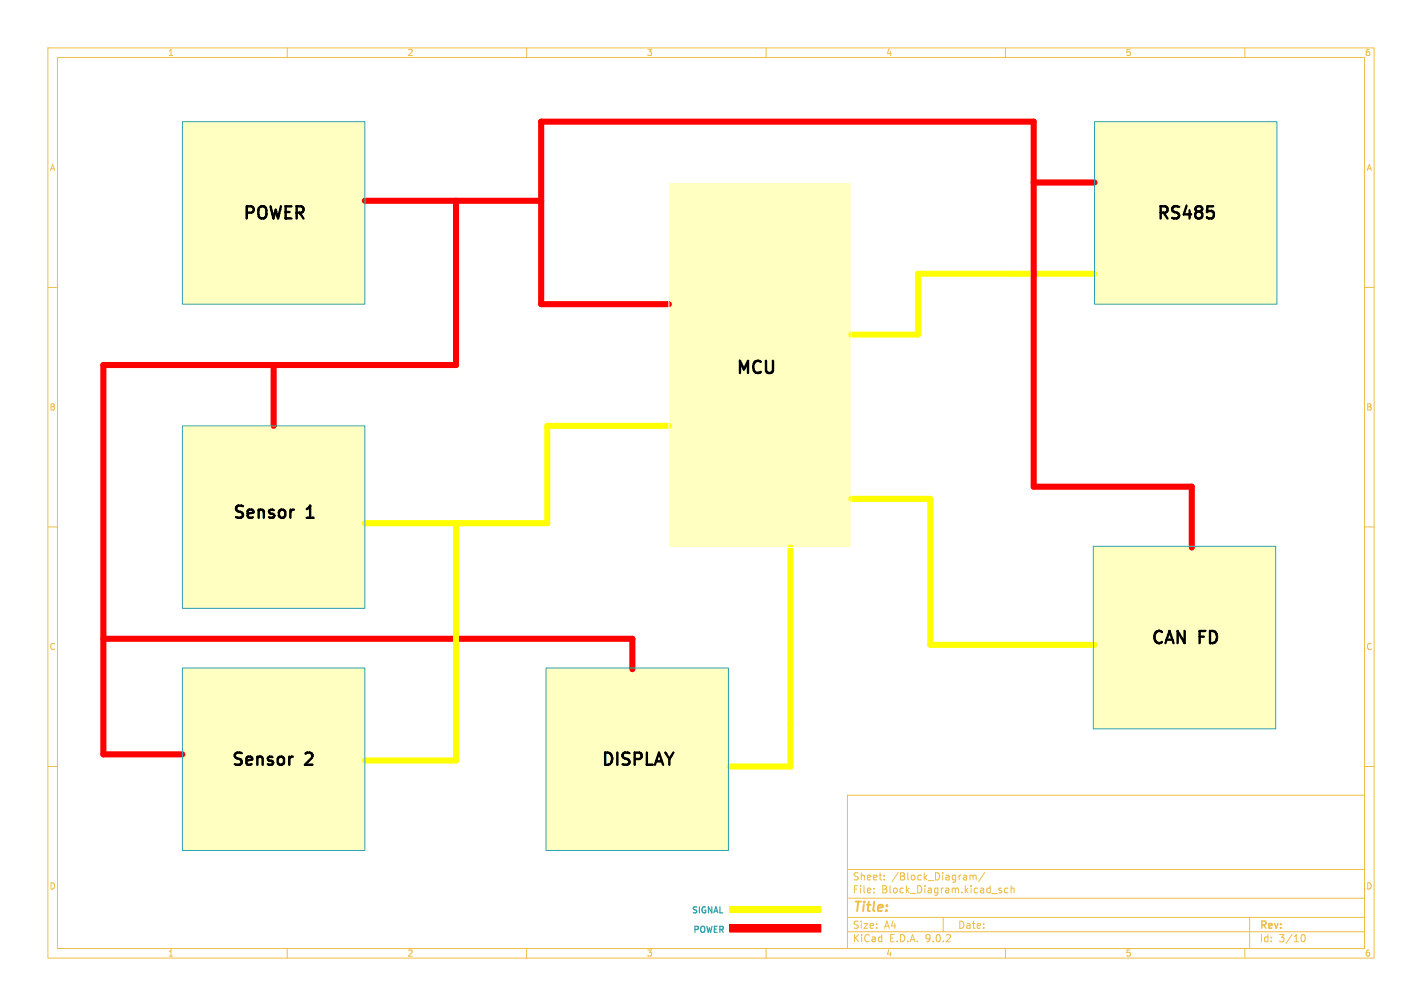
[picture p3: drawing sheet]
<svg xmlns="http://www.w3.org/2000/svg" width="297mm" height="210mm" viewBox="0 0 297 210" stroke-linecap="round" stroke-linejoin="round" font-family="sans-serif">
<g fill="none" stroke="#efbe48" stroke-width=".21">
<path d="M10 10h277v190h-277zM12 12h273v186h-273zM60 10v2M110 10v2M160 10v2M210 10v2M260 10v2M10 60h2M285 60h2M10 110h2M285 110h2M10 160h2"/>
<path d="M177 166h108v32h-108zM285 160h2M60 198v2M110 198v2M160 198v2M177 194.5h108M177 191.5h108M177 187.5h108M177 181.5h108M182.5 186.3v.1M182.5 185.5v.1M184.7 183.6v.1"/>
<path d="M184.7 182.8v.1M197 191.5v3M202.6 182.7v1M202.6 182.8l.4-.1 .2 .2M203.2 182.9l.3-.2 .3 .1 .1 .9M203.2 182.9v.8M205.7 182.1l-1.3 2M208.7 185.8l.5 .2v.2l-.2 .2-.4-.1M208.7 185.5h.5M210 198v2M210.5 185.5l-.4-.1-.3 .3 .2 .6h.5M211.2 185.5l.2-.1 .3 .1 .1 .9"/>
<path d="M211.2 184.9v1.5M260 198v2M261 191.5v6.5M271.7 195.7l.2-.5 .2-.1a.8 .8 0 0 1 .5 .7 .8 .8 0 0 1-.5 .8l-.2-.1-.2-.5"/>
</g>
<path d="M152.4 189.2h19v1.3h-19z" fill="#ff0"/>
<g fill="#ffffc2">
<path d="M38.1 88.9h38.1v38.1h-38.1z"/>
<path d="M228.6 25.4h38.1v38.1h-38.1z"/>
<path d="M38.1 25.4h38.1v38.1h-38.1z"/>
<path d="M38.1 139.4h38.1v38.1h-38.1z"/>
<path d="M228.3 114h38.1v38.1h-38.1z"/>
<path d="M139.7 38.1h38.1v76.2h-38.1z"/>
</g>
<path d="M152.4 193h19v1.6h-19z" fill="#f00"/>
<path d="M114 139.4h38.1v38.1h-38.1z" fill="#ffffc2"/>
<path d="M215.9 38.1h12.7M76.2 41.9h36.8M95.2 41.9v34.3h-73.6v81.3h16.5M57.1 76.2v12.7M139.7 63.5h-26.7v-38.1h102.9v76.2h33v12.7M21.6 133.4h110.5v6.3" fill="none" stroke="#f00" stroke-width="1.3"/>
<path d="M228.6 57.2h-36.8v12.7h-14M139.7 88.9h-25.4v20.3h-38.1M95.2 109.2v49.6h-19M165.1 114.3v45.7h-12.7M177.8 104.1h16.5v30.5h34.3" fill="none" stroke="#ff0" stroke-width="1.3"/>
<path d="M252.2 43.1h1.2M253 44l.5 .5v.6l-.5 .5" fill="none" stroke="#000" stroke-width=".51"/>
<path d="M152.4 189.2h19v1.3h-19z" fill="none" stroke="#ff0" stroke-width=".21"/>
<path d="M38.1 25.4h38.1v38.1h-38.1zM228.6 25.4h38.1v38.1h-38.1zM38.1 88.9h38.1v38.1h-38.1zM228.3 114h38.1v38.1h-38.1zM38.1 139.4h38.1v38.1h-38.1zM114 139.4h38.1v38.1h-38.1z" fill="none" stroke="#2fa0b3" stroke-width=".21"/>
<path d="M139.7 38.1h38.1v76.2h-38.1z" fill="none" stroke="#fff" stroke-width=".21"/>
<path d="M152.4 193h19v1.6h-19z" fill="none" stroke="#f00" stroke-width=".21"/>
<g font-size="3.5">
<text x="50.4" y="46.5">POWER</text>
<text x="241.3" y="46.5">RS485</text>
<text x="153.4" y="78.7">MCU</text>
<text x="48.3" y="109">Sensor</text>
<text x="64.1" y="109">1</text>
<text x="240.1" y="135.1">CAN</text>
<text x="250.5" y="135.1">FD</text>
<text x="48.1" y="160.5">Sensor</text>
<text x="63.8" y="160.5">2</text>
<text x="125.3" y="160.5">DISPLAY</text>
</g>
<text font-size="2.8" fill="#efbe48" x="178" y="190.9">Title:</text>
<g font-size="2.1" fill="#efbe48">
<text x="178" y="184">Sheet:</text>
<text x="186.2" y="184">/Block_Diagram/</text>
<text x="178" y="186.7">File:</text>
<text x="184.1" y="186.7">Block_Diagram.kicad_sch</text>
<text x="178" y="196.9">KiCad</text>
<text x="178" y="194.1">Size:</text>
<text x="184.7" y="194.1">A4</text>
<text x="185.7" y="196.9">E.D.A.</text>
<text x="193.3" y="196.9">9.0.2</text>
<text x="200" y="194.1">Date:</text>
<text x="263" y="194.3">Rev:</text>
<text x="263" y="196.9">Id:</text>
<text x="267.1" y="196.9">3/10</text>
</g>
<g font-size="1.8" fill="#efbe48">
<text x="35" y="11.9">1</text>
<text x="85" y="11.9">2</text>
<text x="135" y="11.9">3</text>
<text x="185" y="11.9">4</text>
<text x="235" y="11.9">5</text>
<text x="285" y="11.9">6</text>
<text x="10.3" y="35.9">A</text>
<text x="285.3" y="35.9">A</text>
<text x="10.3" y="85.9">B</text>
<text x="285.3" y="85.9">B</text>
<text x="10.3" y="135.9">C</text>
<text x="285.3" y="135.9">C</text>
<text x="10.3" y="185.9">D</text>
<text x="285.3" y="185.9">D</text>
<text x="35" y="199.9">1</text>
<text x="85" y="199.9">2</text>
<text x="135" y="199.9">3</text>
<text x="185" y="199.9">4</text>
<text x="235" y="199.9">5</text>
<text x="285" y="199.9">6</text>
</g>
<g font-size="1.8" fill="#2fa0b3">
<text x="144.3" y="191">SIGNAL</text>
<text x="144.6" y="195.1">POWER</text>
</g>
</svg>
